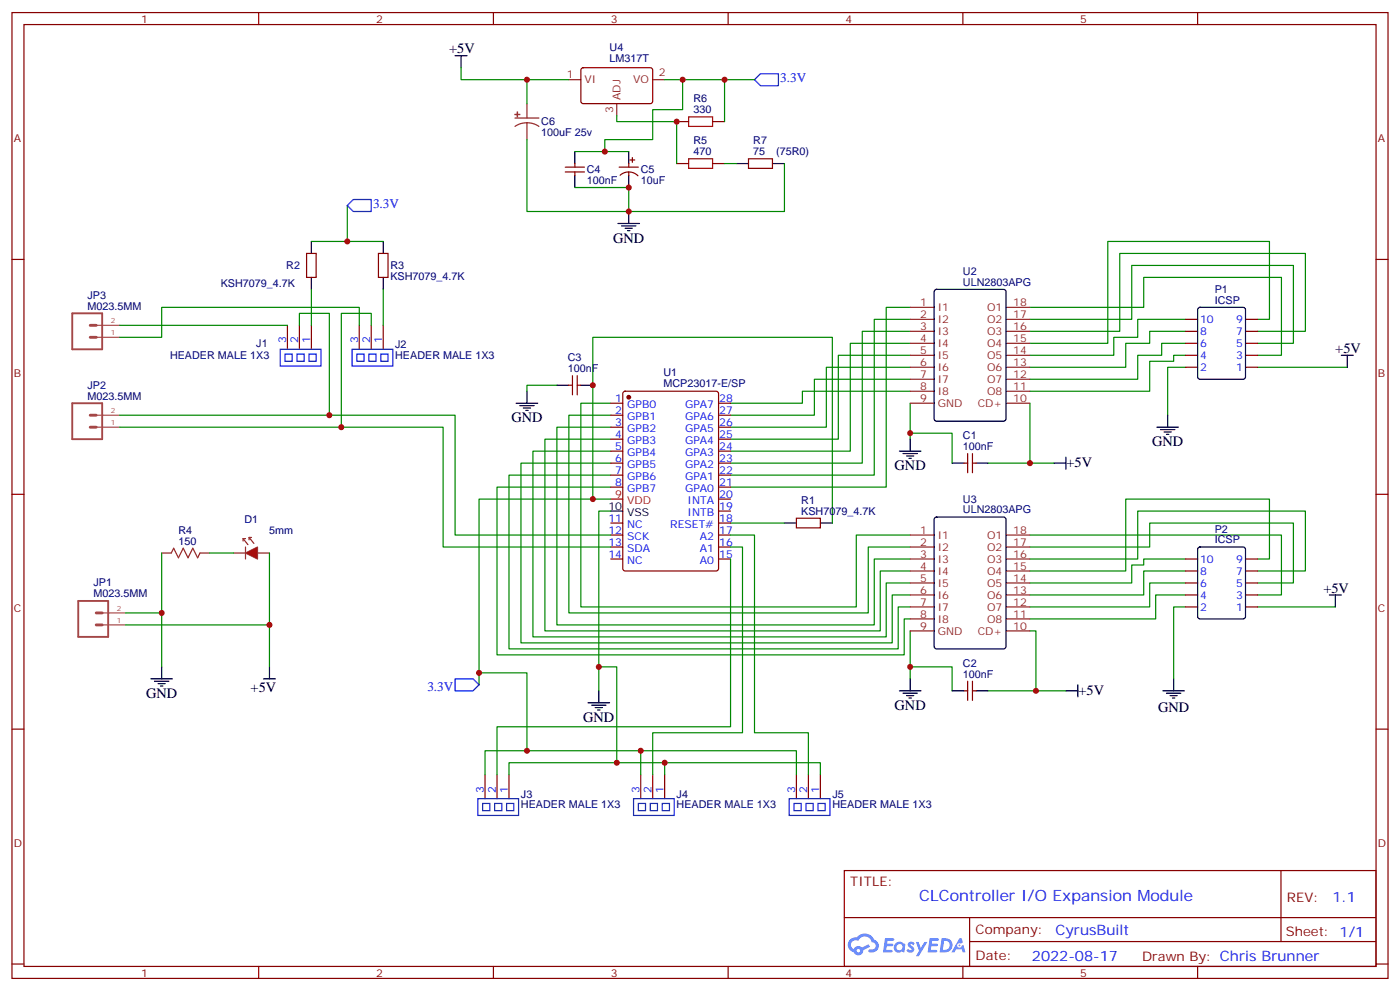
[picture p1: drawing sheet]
# EasyEDA schematic SCH_ExpansionModule.json
TITLE: CLController I/O Expansion Module; REV: 1.1; Date: 2022-08-17; Sheet: 1/1; Drawn By: Chris Brunner; Company: CyrusBuilt

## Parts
C1  100nF  [100NF]
C2  100nF  [100NF]
C3  100nF  [100NF]
C4  100nF  [100NF]
C5  10uF  [CAP-10UF-50V-CHONGX]
C6  100uF 25v  [100UF/25V]
D1  5mm  [PKG-LED-5MM-RED]
J1  HEADER MALE 1X3  [HEADER MALE OR FEMALE PINS 1X3]
J2  HEADER MALE 1X3  [HEADER MALE OR FEMALE PINS 1X3]
J3  HEADER MALE 1X3  [HEADER MALE OR FEMALE PINS 1X3]
J4  HEADER MALE 1X3  [HEADER MALE OR FEMALE PINS 1X3]
J5  HEADER MALE 1X3  [HEADER MALE OR FEMALE PINS 1X3]
JP1  M023.5MM  [SCREWTERMINAL-3.5MM-2]
JP2  M023.5MM  [SCREWTERMINAL-3.5MM-2]
JP3  M023.5MM  [SCREWTERMINAL-3.5MM-2]
P1  ICSP  [HDR-IDC-2.54-2X5P]
P2  ICSP  [HDR-IDC-2.54-2X5P]
R1  KSH7079_4.7KΩ  [KSH7079_4.7KR]
R2  KSH7079_4.7KΩ  [KSH7079_4.7KR]
R3  KSH7079_4.7KΩ  [KSH7079_4.7KR]
R4  150  [PKG-0.25W RESISTOR]
R5  470  [RESISTOR 1/4 WATT 470 OHM]
R6  330  [RESISTOR 1/4 WATT 330 OHM]
R7  75Ω(75R0)  [AXIAL-0.3]
U1  MCP23017-E/SP  [DIP-28_L35.0-W6.5-P2.54-LS7.6-BL]
U2  ULN2803APG  [ULN2803APG]
U3  ULN2803APG  [ULN2803APG]
U4  LM317T  [TO-220 (LM317T)]

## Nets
3.3V: C3.2 C4.1 C5.1 J3.3 J4.3 J5.3 R1.2 R2.1 R3.1 R6.2 U1.9(VDD) U4.2(VO)
+5V: C1.2 C2.2 C6.1 D1.1 JP1.1 P1.1 P2.1 U2.10(CD+) U3.10(CD+) U4.1(VI)
GND: C1.1 C2.1 C3.1 C4.2 C5.2 C6.2 J3.1 J4.1 J5.1 JP1.2 P1.2 P2.2 R4.1 R7.2 U1.10(VSS) U2.9(GND) U3.9(GND)
Net-(D1-2): D1.2 R4.2
Net-(J1-1): J1.1 R2.2
Net-(J1-2): J1.2 JP2.2 U1.12(SCK)
Net-(J1-3): J1.3 JP3.2
Net-(J2-1): J2.1 R3.2
Net-(J2-2): J2.2 JP2.1 U1.13(SDA)
Net-(J2-3): J2.3 JP3.1
Net-(J3-2): J3.2 U1.15(A0)
Net-(J4-2): J4.2 U1.16(A1)
Net-(J5-2): J5.2 U1.17(A2)
Net-(P1-3): P1.3 U2.18(O1)
Net-(P1-4): P1.4 U2.11(O8)
Net-(P1-5): P1.5 U2.17(O2)
Net-(P1-6): P1.6 U2.12(O7)
Net-(P1-7): P1.7 U2.16(O3)
Net-(P1-8): P1.8 U2.13(O6)
Net-(P1-9): P1.9 U2.15(O4)
Net-(P1-10): P1.10 U2.14(O5)
Net-(P2-3): P2.3 U3.18(O1)
Net-(P2-4): P2.4 U3.11(O8)
Net-(P2-5): P2.5 U3.17(O2)
Net-(P2-6): P2.6 U3.12(O7)
Net-(P2-7): P2.7 U3.16(O3)
Net-(P2-8): P2.8 U3.13(O6)
Net-(P2-9): P2.9 U3.15(O4)
Net-(P2-10): P2.10 U3.14(O5)
Net-(R1-1): R1.1 U1.18(RESET#)
Net-(R5-1): R5.1 R6.1 U4.3(ADJ)
Net-(R5-2): R5.2 R7.1
Net-(U1-1): U1.1(GPB0) U3.1(I1)
Net-(U1-2): U1.2(GPB1) U3.2(I2)
Net-(U1-3): U1.3(GPB2) U3.3(I3)
Net-(U1-4): U1.4(GPB3) U3.4(I4)
Net-(U1-5): U1.5(GPB4) U3.5(I5)
Net-(U1-6): U1.6(GPB5) U3.6(I6)
Net-(U1-7): U1.7(GPB6) U3.7(I7)
Net-(U1-8): U1.8(GPB7) U3.8(I8)
Net-(U1-21): U1.21(GPA0) U2.1(I1)
Net-(U1-22): U1.22(GPA1) U2.2(I2)
Net-(U1-23): U1.23(GPA2) U2.3(I3)
Net-(U1-24): U1.24(GPA3) U2.4(I4)
Net-(U1-25): U1.25(GPA4) U2.5(I5)
Net-(U1-26): U1.26(GPA5) U2.6(I6)
Net-(U1-27): U1.27(GPA6) U2.7(I7)
Net-(U1-28): U1.28(GPA7) U2.8(I8)

Not connected (* = marked no-connect by the designer): U1 11(NC) 14(NC) 19(INTB) 20(INTA)
